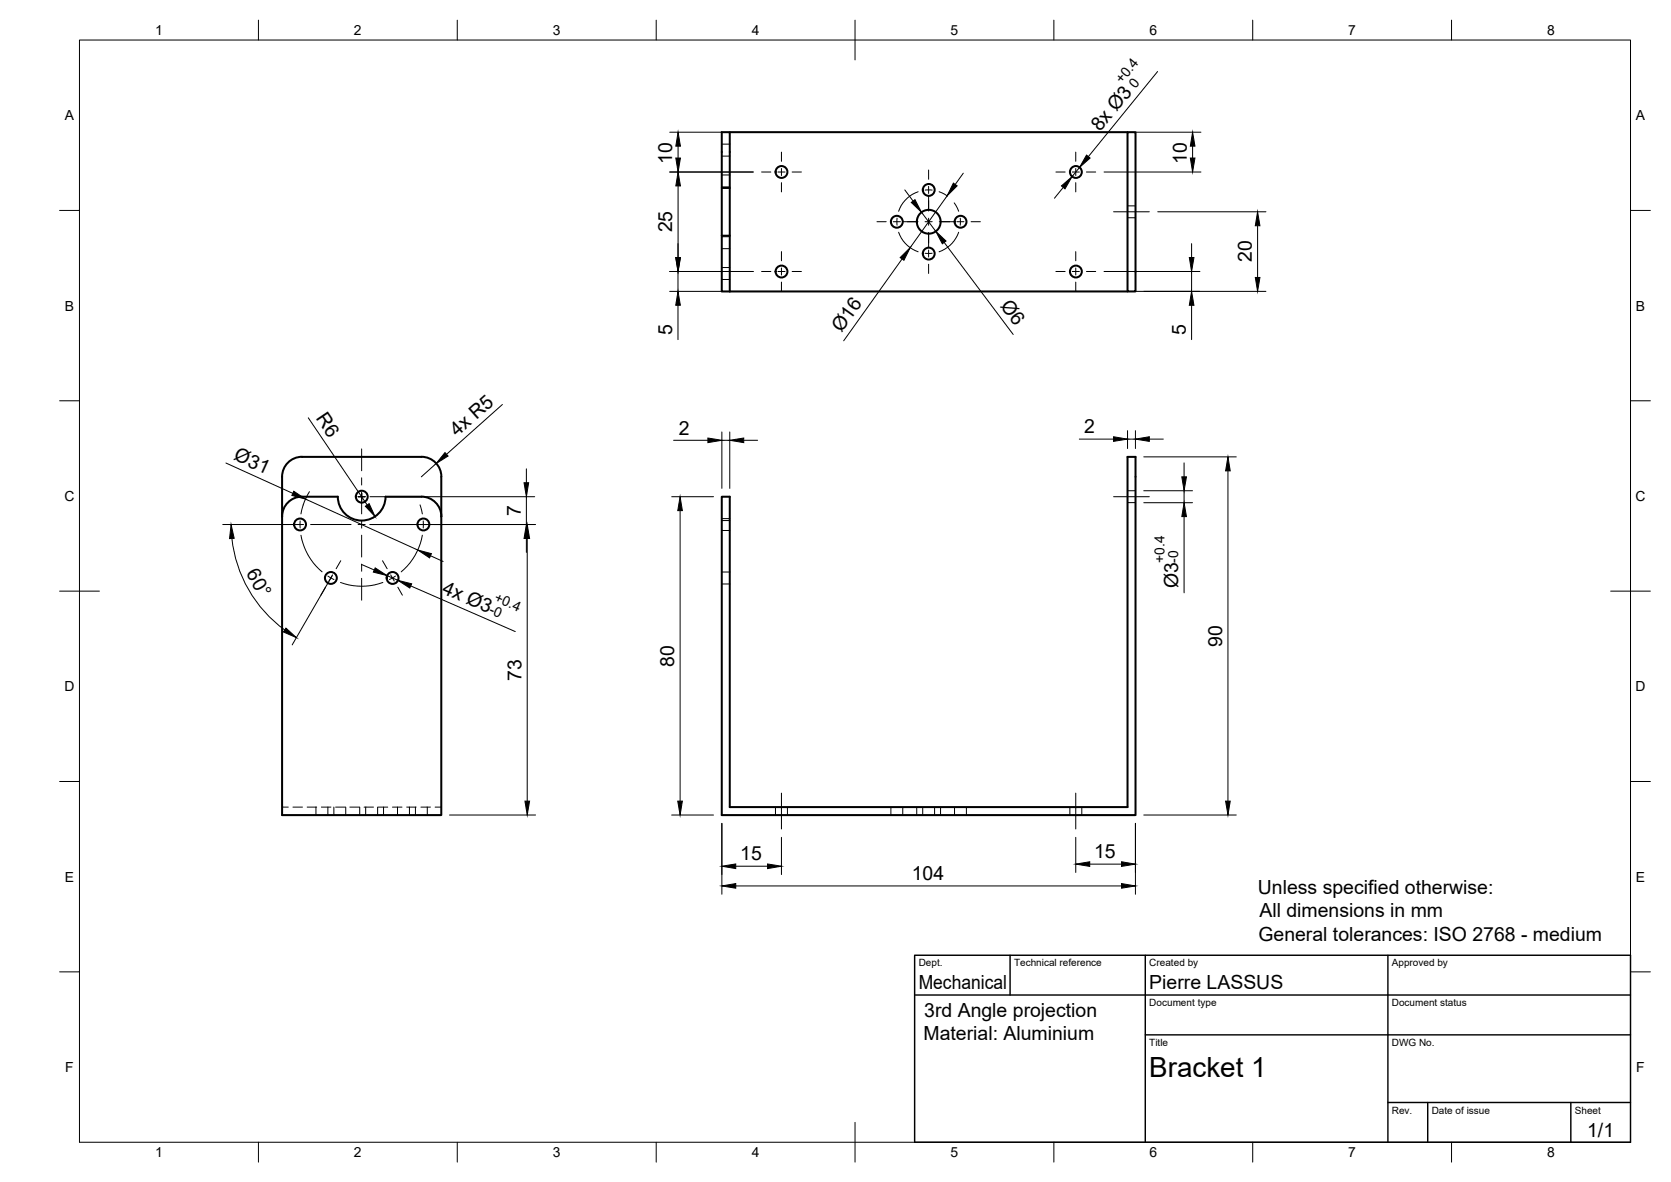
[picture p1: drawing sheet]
<svg xmlns="http://www.w3.org/2000/svg" width="420mm" height="297mm" viewBox="0 0 420 297" stroke-linecap="round" stroke-linejoin="round" font-family="sans-serif">
<!-- layer: Visible -->
<g fill="none" stroke="#000" stroke-width=".51">
<path d="M183.5 33.2h100M283.5 33.2h2v40h-2zM181.5 47.2v-14h2v40M183.5 59.2h-2v14h2M183.5 47.2h-2v12M183.5 73.2h100M75.9 114.8h30.1M75.9 114.8a5 5 0 0 0-5 5v85h40.1v-75M106 114.8a5 5 0 0 1 5 5v10M75.9 124.8h9a6 6 0 0 0 6 6 6 6 0 0 0 6-6h9.1M75.9 124.8a5 5 0 0 0-5 5M106 124.8a5 5 0 0 1 5 5"/>
<path d="M181.5 124.8h2v78h100v-88h2v90h-104z"/>
<circle cx="196.5" cy="43.2" r="1.49"/>
<circle cx="225.5" cy="55.7" r="1.49"/>
<circle cx="233.5" cy="47.7" r="1.49"/>
<circle cx="233.5" cy="55.7" r="3"/>
<circle cx="241.5" cy="55.7" r="1.49"/>
<circle cx="270.5" cy="43.2" r="1.49"/>
<circle cx="196.5" cy="68.2" r="1.49"/>
<circle cx="233.5" cy="63.7" r="1.49"/>
<circle cx="270.5" cy="68.2" r="1.49"/>
<circle cx="75.4" cy="131.8" r="1.49"/>
<circle cx="91" cy="124.8" r="1.49"/>
<circle cx="106.5" cy="131.8" r="1.49"/>
<circle cx="83.2" cy="145.2" r="1.49"/>
<circle cx="98.7" cy="145.2" r="1.49"/>
</g>
<!-- layer: Hidden -->
<g fill="none" stroke="#000" stroke-width=".25">
<path d="M181.5 36.2h2M181.5 39.2h2M181.5 59.5h2M181.5 44h2M181.5 47h2M283.5 54.7h2M283.5 51.7h2M181.5 62.5h2M181.5 67.2h2M181.5 70.2h2M181.5 130.3h2M181.5 133.3h2"/>
<path d="M181.5 130.8h2M283.5 126.3h2M283.5 123.3h2M181.5 143.7h2M181.5 146.8h2M70.9 202.8h1.6M73.7 202.8h2.4M77.2 202.8h2.4M79.4 202.8v2M80.8 202.8h2.4M82.4 202.8v2M83.9 202.8v2"/>
<path d="M84.4 202.8h2.4M86.9 202.8v2M88 202.8h2.3M90.4 202.8v2M91.5 202.8h2.4M91.9 202.8v2M95 202.8v2M95.1 202.8h2.4M96.4 202.8v2M98.7 202.8h2.4M99.9 202.8v2M102.3 202.8h2.3"/>
<path d="M103 202.8v2M104.5 202.8v2M105.8 202.8h2.4M107.4 202.8v2M109.4 202.8h1.6M195 202.8v2M198 202.8v2M224 202.8v2M227 202.8v2M230.5 202.8v2M232 202.8v2M235 202.8v2"/>
<path d="M236.5 202.8v2M240 202.8v2M243 202.8v2M269 202.8v2M272 202.8v2"/>
</g>
<!-- layer: TITLEBLOCK -->
<path d="M230 240.1h180v46.9h-180zM230 250h180M254 240.1v9.9M288 240.1v46.9M349 240.1v46.9M288 260.1h122M349 277.1h61M359 277.1v9.9M395 277.1v9.9" fill="none" stroke="#000" stroke-width=".36"/>
<!-- layer: BORDER -->
<g fill="none" stroke="#000" stroke-width=".25">
<path d="M20 10.1h390v276.9h-390zM65 5.1v5M115 5.1v5M165 5.1v5M215 5.1v10M265 5.1v5M315 5.1v5M365 5.1v5M15 52.9h5M410 52.9h5M15 100.7h5M410 100.7h5"/>
<path d="M15 148.6h10M405 148.6h10M15 196.4h5M410 196.4h5M15 244.2h5M410 244.2h5M65 287v5M115 287v5M165 287v5M215 282.1v9.9M265 287v5M315 287v5"/>
<path d="M365 287v5"/>
</g>
<!-- layer: FD_Dimensions -->
<g fill="none" stroke="#000" stroke-width=".25">
<path d="M291.1 18l-17.4 21.4M168.4 33.2h13M170.5 36.7v3M285.6 33.2h16.4M299.9 36.7v3M168.4 43.2h21M170.5 46.7v18M227.5 47.7l2.1 2.8M231.7 53.3l3.6 4.8M238.1 49.2l-9.2 13M242.2 43.5l-2 2.9M267.3 47.1l-2.2 2.7"/>
<path d="M271.4 42.1l-1.8 2.3M277.6 43.2h24.4M291.1 53.2h27.2M316.2 56.7v13M168.4 73.2h13M168.4 68.2h21M170.5 68.2v5M170.5 76.7v8.7M226.8 65.1l-14.7 20.5M237.4 60.9l17.4 23.2M277.6 68.2h24.1M285.6 73.2h32.7"/>
<path d="M299.6 61.2v3.5M299.6 68.2v5M299.6 76.7v8.7M56.8 116.4l16.8 7.6M77.5 105l14.8 21.9M109.7 116.5l-3.8 3.3M126.3 101.6l-14 12.6M132.4 117.8v3.5M169.4 110.6h8.6M181.5 108.5v14.2M181.5 110.6h2M183.5 108.5v14.2"/>
<path d="M187 110.6h3.5M271.4 110.3h8.6M283.5 108.2v4.5M283.5 110.3h2M285.5 108.2v4.5M287.6 114.8h23.3M289 110.3h3.5M297.7 116.3v3.5M308.8 118.3v83M56 131.8h20M58.3 135.3a32.8 32.8 0 0 0 13.3 23M76.8 125.4l28.3 12.8"/>
<path d="M77.8 123.6l-1.6 3.3M93 124.8h41.5M93 131.8h41.7M108.2 139.7l3.2 1.4M132.4 124.8v7M132.4 135.3v3.5M132.6 135.3v66M168.9 124.8h10.5M171 128.3v73M287.6 123.3h12.2M287.6 126.3h12.2M297.7 123.3v3"/>
<path d="M297.7 129.8v19.2M83.5 144.7l-10 17.4M90.9 141.8l3.2 1.4M97.3 144.6l2.8 1.2M103.3 147.2l26.3 11.5M113 204.8h21.7M168.9 204.8h10.5M181.5 206.9v17.8M185 217.7h8M196.5 210.4v9.4M270.5 210.4v8.9M274 217.2h8"/>
<path d="M285.5 206.9v17.8M287.6 204.8h23.3M185 222.6h97"/>
</g>
<g fill="#000" stroke="#000" stroke-width=".25">
<path d="M169.9 39.7h1.2l-.6 3.5zM170.5 33.2l.6 3.5h-1.2zM273.2 39l.9 .7-2.7 2.4zM299.3 39.7h1.2l-.6 3.5zM299.9 33.2l.6 3.5h-1.2zM170.5 43.2l.6 3.5h-1.2zM229.1 50.9l1-.7 1.6 3.1zM239.7 46l1 .7-2.6 2.5zM266.9 46.7l2.7-2.3-1.8 3.1zM316.2 53.2l.6 3.5h-1.2zM169.9 64.7h1.2l-.6 3.5zM170.5 73.2l.6 3.5h-1.2z"/>
<path d="M226.3 64.7l2.6-2.5-1.6 3.2zM235.3 58.1l2.6 2.5-1 .7zM299 64.7h1.2l-.6 3.5zM299.6 73.2l.6 3.5h-1.2zM315.6 69.7h1.2l-.6 3.5zM111.9 113.7l.8 .9-3 1.9zM178 110.1l3.5 .5-3.5 .6zM183.5 110.6l3.5-.5v1.1zM280 109.8l3.5 .5-3.5 .6zM285.5 110.3l3.5-.5v1.1zM297.2 119.8h1.1l-.6 3.5zM308.8 114.8l.5 3.5h-1.1z"/>
<path d="M58.1 131.8l.8 3.5h-1.2zM73.9 123.5l2.9 1.9-3.4-.9zM91.9 127.2l.9-.6 1.5 3.2zM105.1 138.2l3.4 .9-.5 1.1zM131.8 121.3h1.1l-.5 3.5zM132.4 131.8l.5 3.5h-1.1zM132.6 131.8l.6 3.5h-1.2zM171 124.8l.6 3.5h-1.2zM297.7 126.3l.6 3.5h-1.1zM71.9 157.8l2.6 2.4-3.2-1.4zM94.3 142.7l3 1.9-3.4-.8zM100.1 145.8l3.4 .9-.5 1.1z"/>
<path d="M132 201.3h1.2l-.6 3.5zM170.4 201.3h1.2l-.6 3.5zM181.5 217.7l3.5-.6v1.2zM193 217.1l3.5 .6-3.5 .6zM270.5 217.2l3.5-.6v1.1zM282 216.6l3.5 .6-3.5 .5zM308.2 201.3h1.1l-.5 3.5zM181.5 222.6l3.5-.6v1.2zM282 222l3.5 .6-3.5 .6z"/>
</g>
<!-- layer: Smart Centers -->
<g fill="none" stroke="#000" stroke-width=".25">
<path d="M196.5 38.2v2.3M270.5 38.2v2.3M191.5 43.2h2.3M195.6 43.2h1.8M196.5 42.3v1.8M196.5 45.9v2.3M199.2 43.2h2.3M220.5 55.7h2.3M224.6 55.7h1.8M225.6 54.8v1.8M226 58.4a7.9 7.9 0 0 0 4.9 4.9M227 55.7h3.8"/>
<path d="M230.9 48.2a7.9 7.9 0 0 0-4.9 4.9M232.6 55.7h1.8M232.6 47.8h1.8M233.5 42.7v2.3M233.5 46.8v1.8M233.5 49.2v3.9M233.5 54.8v1.8M233.5 58.4v3.8M236.1 48.2l2.2 1.1M236.2 55.7h3.8M239.9 51l1.1 2.1M240.6 55.7h1.8"/>
<path d="M241 58.4a7.9 7.9 0 0 1-4.9 4.9M241.4 54.8v1.8M244.2 55.7h2.3M265.5 43.2h2.3M269.6 43.2h1.8M270.5 42.3v1.8M270.5 45.9v2.3M273.2 43.2h2.3M280 53.2h9M191.5 68.2h2.3M195.6 68.2h1.8M196.5 63.2v2.3"/>
<path d="M196.5 67.3v1.8M196.5 70.9v2.3M199.2 68.2h2.3M232.6 63.6h1.8M233.5 62.8v1.8M233.5 66.4v2.3M265.5 68.2h2.3M269.6 68.2h1.8M270.5 63.2v2.3M270.5 67.3v1.8M270.5 70.9v2.3M273.2 68.2h2.3"/>
<path d="M90.9 112.8v5.5M70.4 131.8h2.3M74.5 131.8h1.8M75.5 130.9v1.8M75.7 134.5a15.4 15.4 0 0 0 5.3 9.2M76.2 126.9l-.5 2.2M78.1 131.8h10.2M90 131.8h1.8M90 124.8h1.8M90.9 120.1v1.8M90.9 123.7v5.4M90.9 130.9v1.8"/>
<path d="M90.9 134.5v5.5M93.6 131.8h10.2M105.5 131.8h1.8M105.6 126.9l.6 2.2M106.2 134.5a15.4 15.4 0 0 1-5.3 9.2M106.4 130.9v1.8M109.1 131.8h2.3M280 124.8h9M81.9 147.6l-1.2 2M82.4 144.8l1.6 .9M83.6 144.5l-.9 1.5M85.6 146.4a15.4 15.4 0 0 0 10.7 0"/>
<path d="M85.7 140.9l-1.2 2M90.9 141.8v1.8M90.9 145.3v5.5M96.2 140.9l1.1 2M98.2 144.5l.9 1.5M99.5 144.8l-1.6 .9M100 147.6l1.2 2M196.5 199.3v9M270.5 199.3v9"/>
</g>
<text font-size="7" x="289" y="270.6">Bracket 1</text>
<g font-size="4.9">
<text x="276.6" y="33.3" transform="rotate(-51 276.6 33.3)">8x Ø3</text>
<text x="169" y="41.1" transform="rotate(-90 169 41.1)">10</text>
<text x="298.4" y="41.1" transform="rotate(-90 298.4 41.1)">10</text>
<text x="169" y="58.4" transform="rotate(-90 169 58.4)">25</text>
<text x="314.7" y="65.9" transform="rotate(-90 314.7 65.9)">20</text>
<text x="251.4" y="77" transform="rotate(53 251.4 77)">Ø6</text>
<text x="211.6" y="83.8" transform="rotate(-54 211.6 83.8)">Ø16</text>
<text x="169" y="84.1" transform="rotate(-90 169 84.1)">5</text>
<text x="298.2" y="84.1" transform="rotate(-90 298.2 84.1)">5</text>
<text x="79.3" y="105" transform="rotate(56 79.3 105)">R6</text>
<text x="114.9" y="109.9" transform="rotate(-42 114.9 109.9)">4x R5</text>
<text x="170.6" y="109.2">2</text>
<text x="272.6" y="108.9">2</text>
<text x="58.5" y="115.5" transform="rotate(24 58.5 115.5)">Ø31</text>
<text x="131" y="129.7" transform="rotate(-90 131 129.7)">7</text>
<text x="61.8" y="144" transform="rotate(61 61.8 144)">60°</text>
<text x="111" y="148.9" transform="rotate(24 111 148.9)">4x Ø3</text>
<text x="296.2" y="147.8" transform="rotate(-90 296.2 147.8)">Ø3</text>
<text x="169.5" y="167.5" transform="rotate(-90 169.5 167.5)">80</text>
<text x="307.3" y="162.5" transform="rotate(-90 307.3 162.5)">90</text>
<text x="131.1" y="171.1" transform="rotate(-90 131.1 171.1)">73</text>
<text x="275.1" y="215.7">15</text>
<text x="186.1" y="216.2">15</text>
<text x="229.3" y="221.2">104</text>
<text x="316.3" y="224.7">Unless specified otherwise:</text>
<text x="316.7" y="230.5">All dimensions in mm</text>
<text x="316.4" y="236.4">General tolerances: ISO 2768 - medium</text>
<text x="231" y="248.5">Mechanical</text>
<text x="289" y="248.5">Pierre LASSUS</text>
<text x="232.4" y="255.5">3rd Angle projection</text>
<text x="232.2" y="261.3">Material: Aluminium</text>
<text x="399.1" y="285.7">1/1</text>
</g>
<g font-size="3.5">
<text x="39" y="8.8">1</text>
<text x="89" y="8.8">2</text>
<text x="139" y="8.8">3</text>
<text x="189" y="8.8">4</text>
<text x="239" y="8.8">5</text>
<text x="289" y="8.8">6</text>
<text x="339" y="8.8">7</text>
<text x="389" y="8.8">8</text>
<text x="282.1" y="21.2" transform="rotate(-51 282.1 21.2)">+0.4</text>
<text x="285.5" y="22.4" transform="rotate(-51 285.5 22.4)">0</text>
<text x="16.3" y="30.2">A</text>
<text x="411.3" y="30.2">A</text>
<text x="16.3" y="78">B</text>
<text x="411.3" y="78">B</text>
<text x="16.2" y="125.9">C</text>
<text x="411.2" y="125.9">C</text>
<text x="292.8" y="141.4" transform="rotate(-90 292.8 141.4)">+0.4</text>
<text x="296.2" y="141.4" transform="rotate(-90 296.2 141.4)">-0</text>
<text x="122.8" y="154.1" transform="rotate(24 122.8 154.1)">-0</text>
<text x="124.1" y="150.9" transform="rotate(24 124.1 150.9)">+0.4</text>
<text x="16.2" y="173.7">D</text>
<text x="411.2" y="173.7">D</text>
<text x="16.3" y="221.6">E</text>
<text x="411.3" y="221.6">E</text>
<text x="16.4" y="269.4">F</text>
<text x="411.4" y="269.4">F</text>
<text x="39" y="290.8">1</text>
<text x="89" y="290.8">2</text>
<text x="139" y="290.8">3</text>
<text x="189" y="290.8">4</text>
<text x="239" y="290.8">5</text>
<text x="289" y="290.8">6</text>
<text x="339" y="290.8">7</text>
<text x="389" y="290.8">8</text>
</g>
<g font-size="2.5">
<text x="231" y="242.9">Dept.</text>
<text x="255" y="242.9">Technical reference</text>
<text x="289" y="242.9">Created by</text>
<text x="350" y="242.9">Approved by</text>
<text x="289" y="252.8">Document type</text>
<text x="350" y="252.8">Document status</text>
<text x="289" y="262.9">Title</text>
<text x="350" y="262.9">DWG No.</text>
<text x="350" y="279.9">Rev.</text>
<text x="360" y="279.9">Date of issue</text>
<text x="396" y="279.9">Sheet</text>
</g>
</svg>
